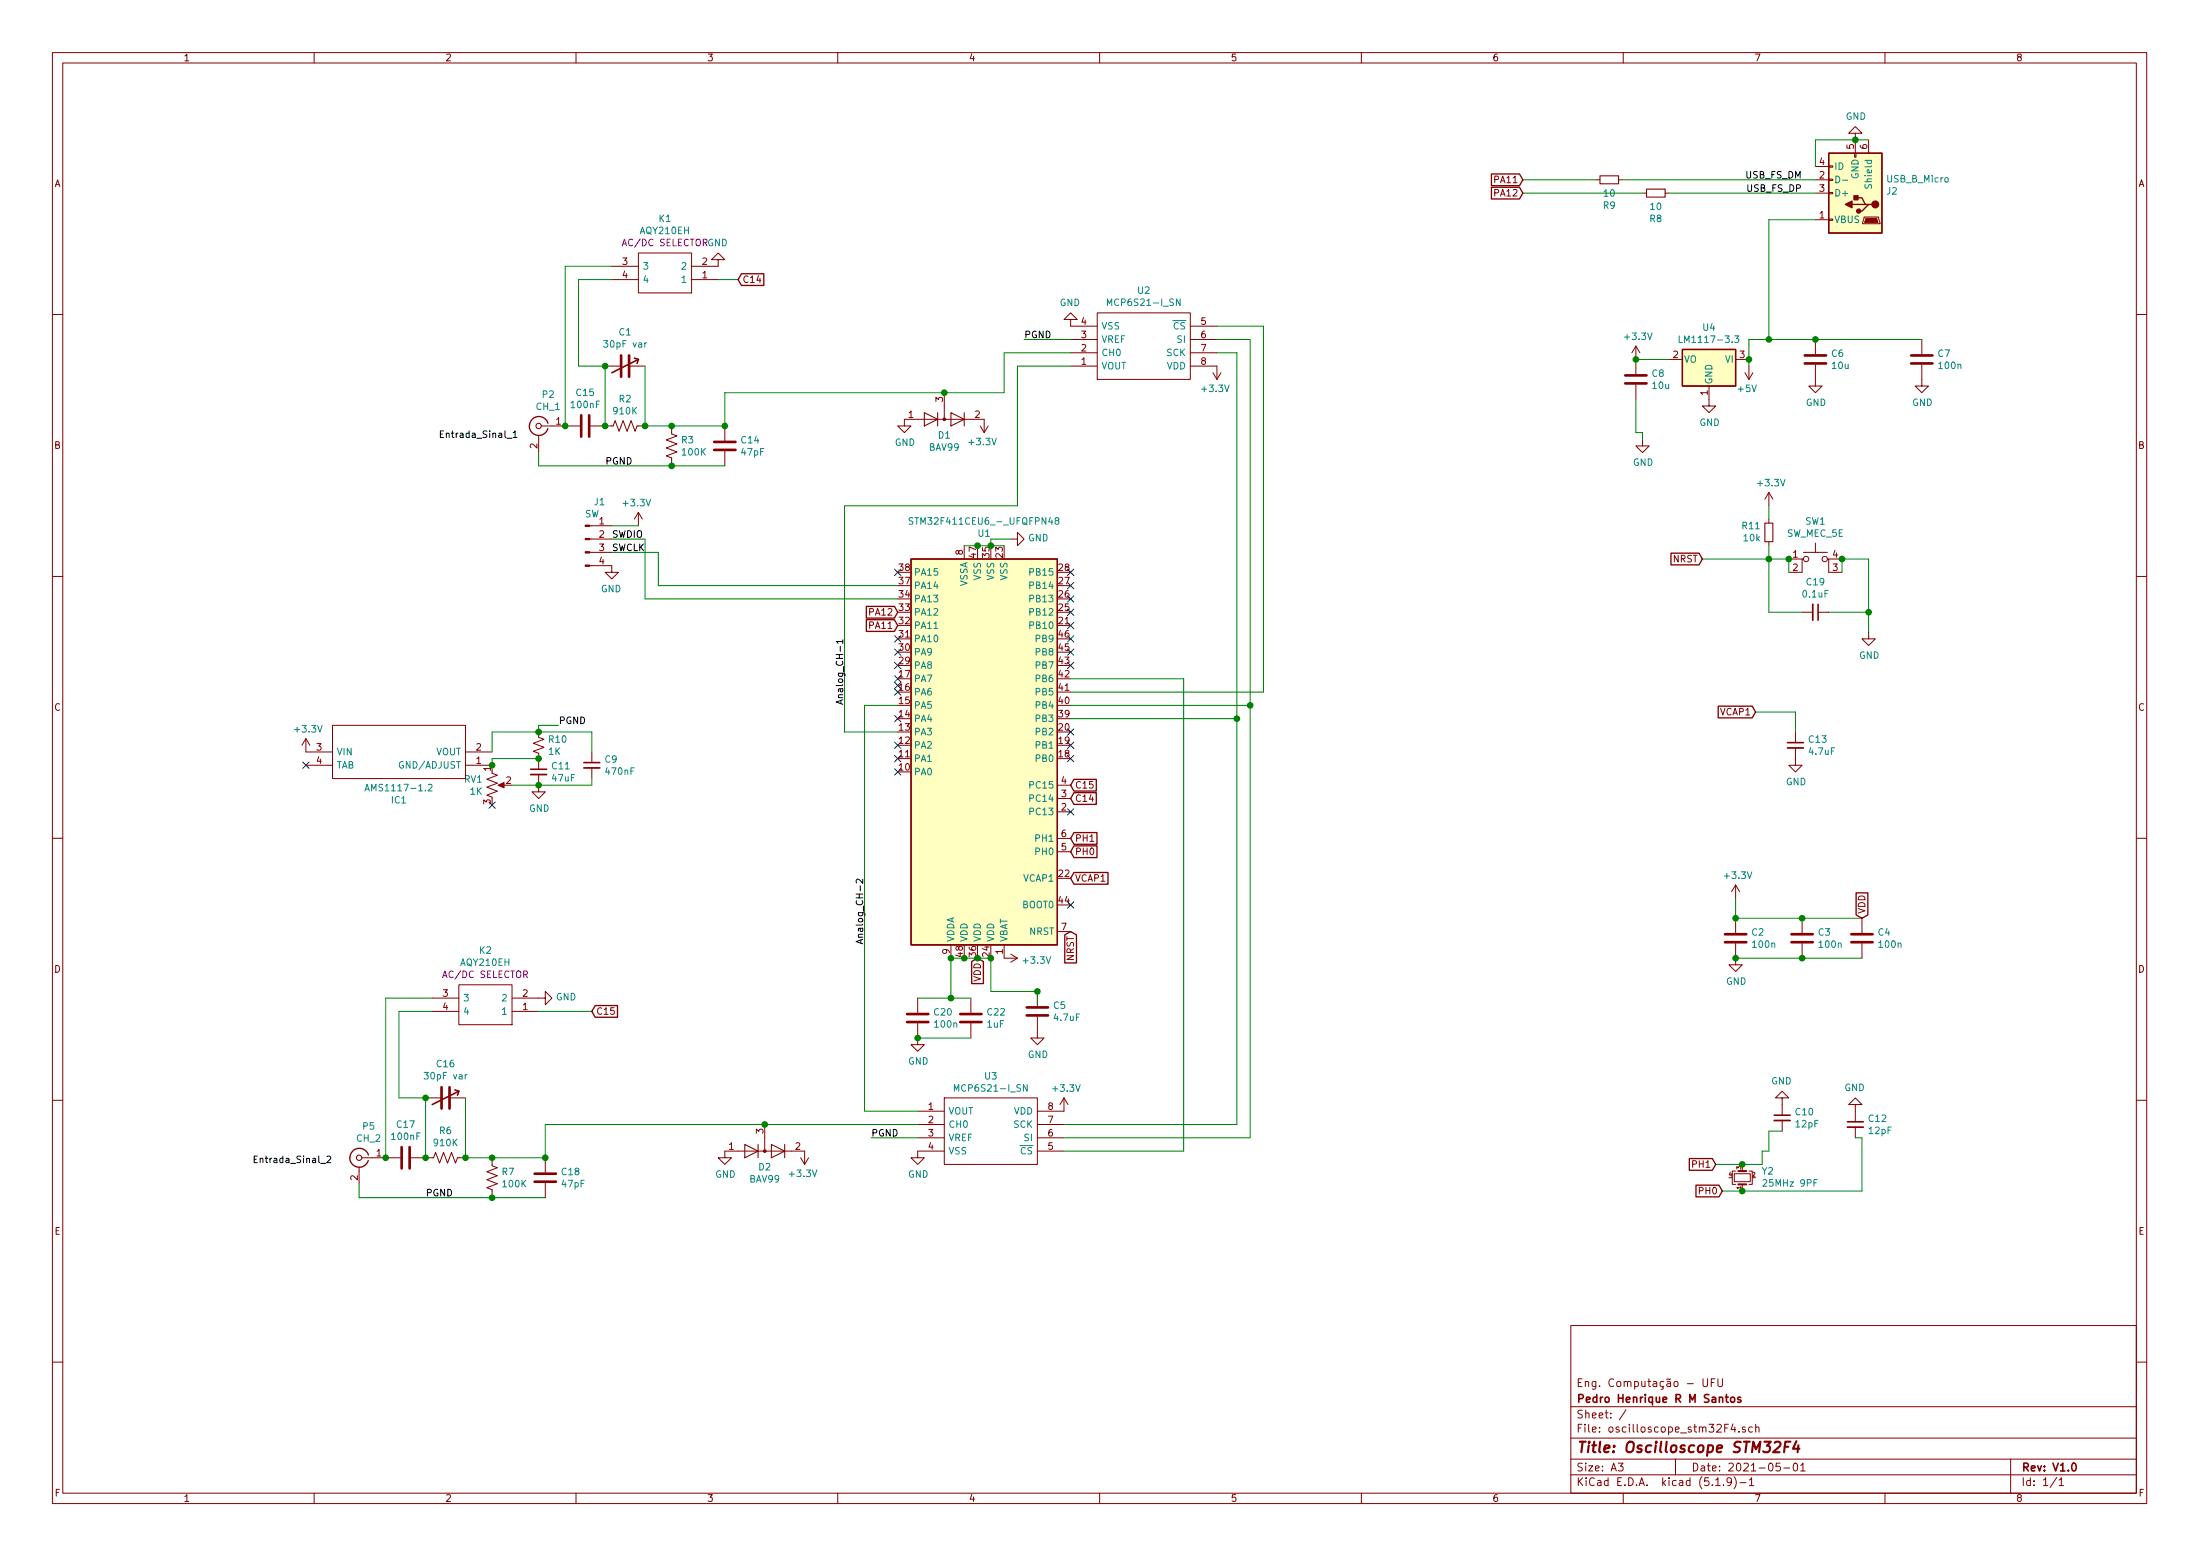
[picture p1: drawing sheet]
EESchema Schematic File Version 4
EELAYER 30 0
EELAYER END
$Descr A3 16535 11693
encoding utf-8
Sheet 1 1
Title "Oscilloscope STM32F4"
Date "2021-05-01"
Rev "V1.0"
Comp "Pedro Henrique R M Santos"
Comment1 "Eng. Computação - UFU"
Comment2 ""
Comment3 ""
Comment4 ""
$EndDescr
$Comp
L power:GND #PWR0101
U 1 1
P 8050 2450
F 0 "#PWR0101" H 8050 2200 50  0001 C CNN
F 1 "GND" H 8055 2277 50  0000 C CNN
F 2 "" H 8050 2450 50  0001 C CNN
F 3 "" H 8050 2450 50  0001 C CNN
	1    8050 2450
	-1   0    0    1   
$EndComp
$Comp
L power:+3.3V #PWR0102
U 1 1
P 9150 2750
F 0 "#PWR0102" H 9150 2600 50  0001 C CNN
F 1 "+3.3V" H 9165 2923 50  0000 C CNN
F 2 "" H 9150 2750 50  0001 C CNN
F 3 "" H 9150 2750 50  0001 C CNN
	1    9150 2750
	-1   0    0    1   
$EndComp
Wire Wire Line
	7650 3800 6350 3800
Wire Wire Line
	6350 3800 6350 5500
Wire Wire Line
	6350 5500 6750 5500
Wire Wire Line
	8050 2550 7700 2550
Text Label 7700 2550 0    50   ~ 0
PGND
Wire Wire Line
	7100 2950 7550 2950
$Comp
L power:+3.3V #PWR0103
U 1 1
P 7400 3150
F 0 "#PWR0103" H 7400 3000 50  0001 C CNN
F 1 "+3.3V" H 7415 3323 50  0000 C CNN
F 2 "" H 7400 3150 50  0001 C CNN
F 3 "" H 7400 3150 50  0001 C CNN
	1    7400 3150
	-1   0    0    1   
$EndComp
$Comp
L power:GND #PWR0104
U 1 1
P 6800 3150
F 0 "#PWR0104" H 6800 2900 50  0001 C CNN
F 1 "GND" H 6805 2977 50  0000 C CNN
F 2 "" H 6800 3150 50  0001 C CNN
F 3 "" H 6800 3150 50  0001 C CNN
	1    6800 3150
	1    0    0    -1  
$EndComp
Wire Wire Line
	4050 3500 5050 3500
Wire Wire Line
	4050 3400 4050 3500
Wire Wire Line
	5050 3500 5450 3500
Wire Wire Line
	4850 3200 5050 3200
Wire Wire Line
	5450 3200 5050 3200
Connection ~ 5050 3200
Wire Wire Line
	4550 3200 4550 2750
Connection ~ 4550 3200
Wire Wire Line
	4850 2750 4850 3200
Connection ~ 4850 3200
Wire Wire Line
	4550 2750 4350 2750
Wire Wire Line
	4350 2750 4350 2100
Wire Wire Line
	4350 2100 4600 2100
Connection ~ 4550 2750
Wire Wire Line
	4600 2000 4250 2000
Wire Wire Line
	4250 2000 4250 3200
Connection ~ 4250 3200
$Comp
L power:GND #PWR0105
U 1 1
P 5400 2000
F 0 "#PWR0105" H 5400 1750 50  0001 C CNN
F 1 "GND" H 5405 1827 50  0000 C CNN
F 2 "" H 5400 2000 50  0001 C CNN
F 3 "" H 5400 2000 50  0001 C CNN
	1    5400 2000
	-1   0    0    1   
$EndComp
Text Label 4550 3500 0    50   ~ 0
PGND
Connection ~ 5050 3500
Wire Wire Line
	5450 3200 5450 2950
Wire Wire Line
	5450 2950 7100 2950
Connection ~ 5450 3200
Connection ~ 7100 2950
Wire Wire Line
	5400 2100 5550 2100
Wire Wire Line
	7650 2750 8050 2750
Wire Wire Line
	7650 2750 7650 3800
Wire Wire Line
	9150 2450 9500 2450
Wire Wire Line
	9500 2450 9500 5200
Wire Wire Line
	9500 5200 8050 5200
Wire Wire Line
	9150 2550 9400 2550
Wire Wire Line
	9400 2550 9400 5300
Wire Wire Line
	9150 2650 9300 2650
$Comp
L power:GND #PWR0106
U 1 1
P 6900 8650
F 0 "#PWR0106" H 6900 8400 50  0001 C CNN
F 1 "GND" H 6905 8477 50  0000 C CNN
F 2 "" H 6900 8650 50  0001 C CNN
F 3 "" H 6900 8650 50  0001 C CNN
	1    6900 8650
	1    0    0    -1  
$EndComp
$Comp
L power:+3.3V #PWR0107
U 1 1
P 6050 8650
F 0 "#PWR0107" H 6050 8500 50  0001 C CNN
F 1 "+3.3V" H 6065 8823 50  0000 C CNN
F 2 "" H 6050 8650 50  0001 C CNN
F 3 "" H 6050 8650 50  0001 C CNN
	1    6050 8650
	-1   0    0    1   
$EndComp
$Comp
L power:GND #PWR0108
U 1 1
P 5450 8650
F 0 "#PWR0108" H 5450 8400 50  0001 C CNN
F 1 "GND" H 5455 8477 50  0000 C CNN
F 2 "" H 5450 8650 50  0001 C CNN
F 3 "" H 5450 8650 50  0001 C CNN
	1    5450 8650
	1    0    0    -1  
$EndComp
Wire Wire Line
	2700 9000 3700 9000
Wire Wire Line
	2700 8900 2700 9000
Wire Wire Line
	3700 9000 4100 9000
Wire Wire Line
	3500 8700 3700 8700
Wire Wire Line
	4100 8700 3700 8700
Connection ~ 3700 8700
Wire Wire Line
	3200 8700 3200 8250
Connection ~ 3200 8700
Wire Wire Line
	3500 8250 3500 8700
Connection ~ 3500 8700
Wire Wire Line
	3200 8250 3000 8250
Wire Wire Line
	3000 8250 3000 7600
Wire Wire Line
	3000 7600 3250 7600
Connection ~ 3200 8250
Wire Wire Line
	3250 7500 2900 7500
Wire Wire Line
	2900 7500 2900 8700
Connection ~ 2900 8700
$Comp
L power:GND #PWR0109
U 1 1
P 4050 7500
F 0 "#PWR0109" H 4050 7250 50  0001 C CNN
F 1 "GND" V 4055 7372 50  0000 R CNN
F 2 "" H 4050 7500 50  0001 C CNN
F 3 "" H 4050 7500 50  0001 C CNN
	1    4050 7500
	0    -1   -1   0   
$EndComp
Text Label 3200 9000 0    50   ~ 0
PGND
Connection ~ 3700 9000
Wire Wire Line
	4100 8700 4100 8450
Wire Wire Line
	4100 8450 5750 8450
Connection ~ 4100 8700
Connection ~ 5750 8450
Text Label 6550 8550 0    50   ~ 0
PGND
Wire Wire Line
	6900 8550 6550 8550
Wire Wire Line
	6750 5300 6500 5300
Wire Wire Line
	6500 8350 6900 8350
$Comp
L power:+3.3V #PWR0110
U 1 1
P 8000 8350
F 0 "#PWR0110" H 8000 8200 50  0001 C CNN
F 1 "+3.3V" H 8015 8523 50  0000 C CNN
F 2 "" H 8000 8350 50  0001 C CNN
F 3 "" H 8000 8350 50  0001 C CNN
	1    8000 8350
	1    0    0    -1  
$EndComp
Wire Wire Line
	8050 5100 8900 5100
Wire Wire Line
	8900 8650 8000 8650
$Comp
L power:+3.3V #PWR07
U 1 1
P 13050 6750
F 0 "#PWR07" H 13050 6600 50  0001 C CNN
F 1 "+3.3V" H 13065 6923 50  0000 C CNN
F 2 "" H 13050 6750 50  0001 C CNN
F 3 "" H 13050 6750 50  0001 C CNN
	1    13050 6750
	1    0    0    -1  
$EndComp
$Comp
L power:GND #PWR08
U 1 1
P 13050 7200
F 0 "#PWR08" H 13050 6950 50  0001 C CNN
F 1 "GND" H 13055 7027 50  0000 C CNN
F 2 "" H 13050 7200 50  0001 C CNN
F 3 "" H 13050 7200 50  0001 C CNN
	1    13050 7200
	1    0    0    -1  
$EndComp
Wire Wire Line
	13300 1650 13650 1650
$Comp
L power:GND #PWR0113
U 1 1
P 13950 1050
F 0 "#PWR0113" H 13950 800 50  0001 C CNN
F 1 "GND" H 13955 877 50  0000 C CNN
F 2 "" H 13950 1050 50  0001 C CNN
F 3 "" H 13950 1050 50  0001 C CNN
	1    13950 1050
	1    0    0    1   
$EndComp
Wire Wire Line
	13950 1050 14050 1050
Connection ~ 13950 1050
Wire Wire Line
	13650 1250 13650 1050
Wire Wire Line
	13650 1050 13950 1050
Wire Wire Line
	12550 1450 13650 1450
$Comp
L power:GND #PWR0114
U 1 1
P 12350 3300
F 0 "#PWR0114" H 12350 3050 50  0001 C CNN
F 1 "GND" H 12355 3127 50  0000 C CNN
F 2 "" H 12350 3300 50  0001 C CNN
F 3 "" H 12350 3300 50  0001 C CNN
	1    12350 3300
	1    0    0    -1  
$EndComp
Wire Wire Line
	12350 3250 12350 3300
Wire Wire Line
	12300 2700 12550 2700
Wire Wire Line
	12300 3000 12300 3250
Wire Wire Line
	12300 3250 12350 3250
$Comp
L power:GND #PWR0116
U 1 1
P 12850 3000
F 0 "#PWR0116" H 12850 2750 50  0001 C CNN
F 1 "GND" H 12855 2827 50  0000 C CNN
F 2 "" H 12850 3000 50  0001 C CNN
F 3 "" H 12850 3000 50  0001 C CNN
	1    12850 3000
	1    0    0    -1  
$EndComp
$Comp
L power:GND #PWR0117
U 1 1
P 13650 2850
F 0 "#PWR0117" H 13650 2600 50  0001 C CNN
F 1 "GND" H 13655 2677 50  0000 C CNN
F 2 "" H 13650 2850 50  0001 C CNN
F 3 "" H 13650 2850 50  0001 C CNN
	1    13650 2850
	1    0    0    -1  
$EndComp
$Comp
L power:GND #PWR0118
U 1 1
P 14450 2850
F 0 "#PWR0118" H 14450 2600 50  0001 C CNN
F 1 "GND" H 14455 2677 50  0000 C CNN
F 2 "" H 14450 2850 50  0001 C CNN
F 3 "" H 14450 2850 50  0001 C CNN
	1    14450 2850
	1    0    0    -1  
$EndComp
Wire Wire Line
	13150 2550 13300 2550
Wire Wire Line
	13150 2550 13150 2700
Wire Wire Line
	13650 2550 14450 2550
Connection ~ 13650 2550
$Comp
L power:+3.3V #PWR0119
U 1 1
P 12300 2700
F 0 "#PWR0119" H 12300 2550 50  0001 C CNN
F 1 "+3.3V" H 12315 2873 50  0000 C CNN
F 2 "" H 12300 2700 50  0001 C CNN
F 3 "" H 12300 2700 50  0001 C CNN
	1    12300 2700
	1    0    0    -1  
$EndComp
Connection ~ 12300 2700
$Comp
L power:+5V #PWR0112
U 1 1
P 13150 2750
F 0 "#PWR0112" H 13150 2600 50  0001 C CNN
F 1 "+5V" H 13165 2923 50  0000 C CNN
F 2 "" H 13150 2750 50  0001 C CNN
F 3 "" H 13150 2750 50  0001 C CNN
	1    13150 2750
	-1   0    0    1   
$EndComp
Wire Wire Line
	13150 2750 13150 2700
Connection ~ 13150 2700
Wire Wire Line
	7550 2650 7550 2950
Wire Wire Line
	8050 2650 7550 2650
Wire Wire Line
	9300 2650 9300 5400
NoConn ~ 2300 5750
$Comp
L power:+3.3V #PWR0120
U 1 1
P 2300 5650
F 0 "#PWR0120" H 2300 5500 50  0001 C CNN
F 1 "+3.3V" H 2315 5823 50  0000 C CNN
F 2 "" H 2300 5650 50  0001 C CNN
F 3 "" H 2300 5650 50  0001 C CNN
	1    2300 5650
	1    0    0    -1  
$EndComp
$Comp
L power:GND #PWR0121
U 1 1
P 4050 5900
F 0 "#PWR0121" H 4050 5650 50  0001 C CNN
F 1 "GND" H 4055 5727 50  0000 C CNN
F 2 "" H 4050 5900 50  0001 C CNN
F 3 "" H 4050 5900 50  0001 C CNN
	1    4050 5900
	1    0    0    -1  
$EndComp
Wire Wire Line
	3700 5650 3700 5500
Wire Wire Line
	3700 5500 4050 5500
Wire Wire Line
	4050 5500 4050 5450
Wire Wire Line
	4050 5450 4200 5450
Connection ~ 4050 5500
Text Label 4200 5450 0    50   ~ 0
PGND
Wire Wire Line
	4050 5700 3700 5700
Wire Wire Line
	3700 5700 3700 5750
Connection ~ 3700 5750
Wire Wire Line
	3850 5900 4050 5900
Connection ~ 4050 5900
Wire Wire Line
	7350 4100 7450 4100
Wire Wire Line
	7450 4100 7550 4100
Connection ~ 7450 4100
$Comp
L power:GND #PWR0122
U 1 1
P 7600 4050
F 0 "#PWR0122" H 7600 3800 50  0001 C CNN
F 1 "GND" V 7605 3922 50  0000 R CNN
F 2 "" H 7600 4050 50  0001 C CNN
F 3 "" H 7600 4050 50  0001 C CNN
	1    7600 4050
	0    -1   -1   0   
$EndComp
Wire Wire Line
	7450 4100 7450 4050
Wire Wire Line
	7450 4050 7600 4050
Wire Wire Line
	7250 4100 7350 4100
Connection ~ 7350 4100
Wire Wire Line
	7250 7200 7350 7200
Wire Wire Line
	7350 7200 7450 7200
Connection ~ 7350 7200
NoConn ~ 3700 6050
Wire Wire Line
	4450 5500 4450 5650
Wire Wire Line
	4050 5500 4450 5500
Wire Wire Line
	4050 5900 4450 5900
Wire Wire Line
	4450 5900 4450 5850
Wire Wire Line
	12200 1350 13650 1350
Wire Wire Line
	12350 1450 11450 1450
Wire Wire Line
	12000 1350 11450 1350
$Comp
L power:+3.3V #PWR0115
U 1 1
P 4800 3950
F 0 "#PWR0115" H 4800 3800 50  0001 C CNN
F 1 "+3.3V" H 4815 4123 50  0000 C CNN
F 2 "" H 4800 3950 50  0001 C CNN
F 3 "" H 4800 3950 50  0001 C CNN
	1    4800 3950
	-1   0    0    -1  
$EndComp
$Comp
L power:GND #PWR0124
U 1 1
P 4600 4250
F 0 "#PWR0124" H 4600 4000 50  0001 C CNN
F 1 "GND" H 4605 4077 50  0000 C CNN
F 2 "" H 4600 4250 50  0001 C CNN
F 3 "" H 4600 4250 50  0001 C CNN
	1    4600 4250
	-1   0    0    -1  
$EndComp
Wire Wire Line
	4600 4050 4850 4050
Wire Wire Line
	13300 8650 13250 8650
Wire Wire Line
	13250 8650 13250 8750
Wire Wire Line
	13300 8650 13300 8500
Wire Wire Line
	13300 8500 13400 8500
Wire Wire Line
	14000 8950 14000 8550
Wire Wire Line
	14000 8550 13950 8550
$Comp
L power:GND #PWR0125
U 1 1
P 13950 8350
F 0 "#PWR0125" H 13950 8100 50  0001 C CNN
F 1 "GND" H 13955 8177 50  0000 C CNN
F 2 "" H 13950 8350 50  0001 C CNN
F 3 "" H 13950 8350 50  0001 C CNN
	1    13950 8350
	-1   0    0    1   
$EndComp
$Comp
L power:GND #PWR0126
U 1 1
P 13400 8300
F 0 "#PWR0126" H 13400 8050 50  0001 C CNN
F 1 "GND" H 13405 8127 50  0000 C CNN
F 2 "" H 13400 8300 50  0001 C CNN
F 3 "" H 13400 8300 50  0001 C CNN
	1    13400 8300
	-1   0    0    1   
$EndComp
$Comp
L Device:C_Small C12
U 1 1
P 13950 8450
F 0 "C12" H 14042 8496 50  0000 L CNN
F 1 "12pF" H 14042 8405 50  0000 L CNN
F 2 "Capacitor_SMD:C_0603_1608Metric_Pad1.08x0.95mm_HandSolder" H 13950 8450 50  0001 C CNN
F 3 "~" H 13950 8450 50  0001 C CNN
	1    13950 8450
	1    0    0    -1  
$EndComp
$Comp
L Device:C_Small C10
U 1 1
P 13400 8400
F 0 "C10" H 13492 8446 50  0000 L CNN
F 1 "12pF" H 13492 8355 50  0000 L CNN
F 2 "Capacitor_SMD:C_0603_1608Metric_Pad1.08x0.95mm_HandSolder" H 13400 8400 50  0001 C CNN
F 3 "~" H 13400 8400 50  0001 C CNN
	1    13400 8400
	1    0    0    -1  
$EndComp
$Comp
L Device:R_Small R9
U 1 1
P 12100 1350
F 0 "R9" V 11904 1350 50  0000 C CNN
F 1 "10" V 11995 1350 50  0000 C CNN
F 2 "Resistor_THT:R_Axial_DIN0204_L3.6mm_D1.6mm_P5.08mm_Horizontal" H 12100 1350 50  0001 C CNN
F 3 "~" H 12100 1350 50  0001 C CNN
	1    12100 1350
	0    1    -1   0   
$EndComp
$Comp
L Device:R_Small R8
U 1 1
P 12450 1450
F 0 "R8" V 12254 1450 50  0000 C CNN
F 1 "10" V 12345 1450 50  0000 C CNN
F 2 "Resistor_THT:R_Axial_DIN0204_L3.6mm_D1.6mm_P5.08mm_Horizontal" H 12450 1450 50  0001 C CNN
F 3 "~" H 12450 1450 50  0001 C CNN
	1    12450 1450
	0    1    -1   0   
$EndComp
$Comp
L Device:C_Small C9
U 1 1
P 4450 5750
F 0 "C9" H 4542 5796 50  0000 L CNN
F 1 "470nF" H 4542 5705 50  0000 L CNN
F 2 "footprints:CAPC1005X55N" H 4450 5750 50  0001 C CNN
F 3 "~" H 4450 5750 50  0001 C CNN
	1    4450 5750
	1    0    0    -1  
$EndComp
$Comp
L Device:R_POT_US RV1
U 1 1
P 3700 5900
F 0 "RV1" H 3632 5946 50  0000 R CNN
F 1 "1K" H 3632 5855 50  0000 R CNN
F 2 "Potentiometer_THT:Potentiometer_Bourns_3266Y_Vertical" H 3700 5900 50  0001 C CNN
F 3 "~" H 3700 5900 50  0001 C CNN
	1    3700 5900
	1    0    0    -1  
$EndComp
$Comp
L Device:R_Small_US R10
U 1 1
P 4050 5600
F 0 "R10" H 4118 5646 50  0000 L CNN
F 1 "1K" H 4118 5555 50  0000 L CNN
F 2 "Resistor_THT:R_Axial_DIN0204_L3.6mm_D1.6mm_P5.08mm_Horizontal" H 4050 5600 50  0001 C CNN
F 3 "~" H 4050 5600 50  0001 C CNN
	1    4050 5600
	1    0    0    -1  
$EndComp
$Comp
L ocilloscope_lib:AMS1117-1.2 IC1
U 1 1
P 3700 5750
F 0 "IC1" H 4400 6015 50  0000 C CNN
F 1 "AMS1117-1.2" H 4400 5924 50  0000 C CNN
F 2 "footprints:SOT229P700X180-4N" H 4950 5850 50  0001 L CNN
F 3 "http://www.advanced-monolithic.com/pdf/ds1117.pdf" H 4950 5750 50  0001 L CNN
F 4 "1A LOW DROPOUT VOLTAGE REGULATOR" H 4950 5650 50  0001 L CNN "Description"
F 5 "1.8" H 4950 5550 50  0001 L CNN "Height"
F 6 "ams" H 4950 5250 50  0001 L CNN "Manufacturer_Name"
F 7 "AMS1117-1.2" H 4950 5150 50  0001 L CNN "Manufacturer_Part_Number"
	1    3700 5750
	-1   0    0    1   
$EndComp
$Comp
L Device:C C6
U 1 1
P 13650 2700
F 0 "C6" H 13765 2746 50  0000 L CNN
F 1 "10u" H 13765 2655 50  0000 L CNN
F 2 "Capacitor_SMD:C_1210_3225Metric_Pad1.33x2.70mm_HandSolder" H 13688 2550 50  0001 C CNN
F 3 "~" H 13650 2700 50  0001 C CNN
	1    13650 2700
	1    0    0    -1  
$EndComp
$Comp
L Device:C C7
U 1 1
P 14450 2700
F 0 "C7" H 14565 2746 50  0000 L CNN
F 1 "100n" H 14565 2655 50  0000 L CNN
F 2 "Capacitor_SMD:C_0805_2012Metric_Pad1.18x1.45mm_HandSolder" H 14488 2550 50  0001 C CNN
F 3 "~" H 14450 2700 50  0001 C CNN
	1    14450 2700
	1    0    0    -1  
$EndComp
$Comp
L Device:C C8
U 1 1
P 12300 2850
F 0 "C8" H 12415 2896 50  0000 L CNN
F 1 "10u" H 12415 2805 50  0000 L CNN
F 2 "Capacitor_SMD:C_1210_3225Metric_Pad1.33x2.70mm_HandSolder" H 12338 2700 50  0001 C CNN
F 3 "~" H 12300 2850 50  0001 C CNN
	1    12300 2850
	1    0    0    -1  
$EndComp
$Comp
L Regulator_Linear:LM1117-3.3 U4
U 1 1
P 12850 2700
F 0 "U4" H 12850 2942 50  0000 C CNN
F 1 "LM1117-3.3" H 12850 2851 50  0000 C CNN
F 2 "Package_TO_SOT_SMD:SOT-223-3_TabPin2" H 12850 2700 50  0001 C CNN
F 3 "http://www.ti.com/lit/ds/symlink/lm1117.pdf" H 12850 2700 50  0001 C CNN
	1    12850 2700
	-1   0    0    -1  
$EndComp
$Comp
L Connector:USB_B_Micro J2
U 1 1
P 13950 1450
F 0 "J2" H 13720 1439 50  0000 R CNN
F 1 "USB_B_Micro" H 13720 1348 50  0000 R CNN
F 2 "Connector_USB:USB_Micro-B_Amphenol_10103594-0001LF_Horizontal" H 14100 1400 50  0001 C CNN
F 3 "~" H 14100 1400 50  0001 C CNN
	1    13950 1450
	-1   0    0    1   
$EndComp
$Comp
L Device:C C5
U 1 1
P 7800 7600
F 0 "C5" H 7915 7646 50  0000 L CNN
F 1 "4.7uF" H 7915 7555 50  0000 L CNN
F 2 "Capacitor_SMD:C_0805_2012Metric_Pad1.18x1.45mm_HandSolder" H 7838 7450 50  0001 C CNN
F 3 "~" H 7800 7600 50  0001 C CNN
	1    7800 7600
	1    0    0    -1  
$EndComp
$Comp
L Device:C C4
U 1 1
P 14000 7050
F 0 "C4" H 14115 7096 50  0000 L CNN
F 1 "100n" H 14115 7005 50  0000 L CNN
F 2 "Capacitor_SMD:C_0805_2012Metric_Pad1.18x1.45mm_HandSolder" H 14038 6900 50  0001 C CNN
F 3 "~" H 14000 7050 50  0001 C CNN
	1    14000 7050
	1    0    0    -1  
$EndComp
$Comp
L Device:C C3
U 1 1
P 13550 7050
F 0 "C3" H 13665 7096 50  0000 L CNN
F 1 "100n" H 13665 7005 50  0000 L CNN
F 2 "Capacitor_SMD:C_0805_2012Metric_Pad1.18x1.45mm_HandSolder" H 13588 6900 50  0001 C CNN
F 3 "~" H 13550 7050 50  0001 C CNN
	1    13550 7050
	1    0    0    -1  
$EndComp
$Comp
L Device:C C2
U 1 1
P 13050 7050
F 0 "C2" H 13165 7096 50  0000 L CNN
F 1 "100n" H 13165 7005 50  0000 L CNN
F 2 "Capacitor_SMD:C_0805_2012Metric_Pad1.18x1.45mm_HandSolder" H 13088 6900 50  0001 C CNN
F 3 "~" H 13050 7050 50  0001 C CNN
	1    13050 7050
	1    0    0    -1  
$EndComp
$Comp
L Connector:Conn_01x04_Male J1
U 1 1
P 4400 4050
F 0 "J1" H 4508 4331 50  0000 C CNN
F 1 "SW" H 4508 4240 50  0000 R CNN
F 2 "Connector_PinSocket_2.54mm:PinSocket_1x04_P2.54mm_Vertical" H 4400 4050 50  0001 C CNN
F 3 "~" H 4400 4050 50  0001 C CNN
	1    4400 4050
	1    0    0    -1  
$EndComp
$Comp
L Device:C_Variable C16
U 1 1
P 3350 8250
F 0 "C16" V 3602 8250 50  0000 C CNN
F 1 "30pF var" V 3511 8250 50  0000 C CNN
F 2 "footprints:JZ300" H 3350 8250 50  0001 C CNN
F 3 "~" H 3350 8250 50  0001 C CNN
	1    3350 8250
	0    1    -1   0   
$EndComp
$Comp
L Device:R_US R6
U 1 1
P 3350 8700
F 0 "R6" V 3145 8700 50  0000 C CNN
F 1 "910K" V 3236 8700 50  0000 C CNN
F 2 "Resistor_SMD:R_1210_3225Metric_Pad1.30x2.65mm_HandSolder" V 3390 8690 50  0001 C CNN
F 3 "~" H 3350 8700 50  0001 C CNN
	1    3350 8700
	0    1    1    0   
$EndComp
$Comp
L Device:R_US R7
U 1 1
P 3700 8850
F 0 "R7" H 3768 8896 50  0000 L CNN
F 1 "100K" H 3768 8805 50  0000 L CNN
F 2 "Resistor_SMD:R_2512_6332Metric_Pad1.40x3.35mm_HandSolder" V 3740 8840 50  0001 C CNN
F 3 "~" H 3700 8850 50  0001 C CNN
	1    3700 8850
	1    0    0    -1  
$EndComp
$Comp
L Device:C C17
U 1 1
P 3050 8700
F 0 "C17" V 2798 8700 50  0000 C CNN
F 1 "100nF" V 2889 8700 50  0000 C CNN
F 2 "Capacitor_SMD:C_0805_2012Metric_Pad1.18x1.45mm_HandSolder" H 3088 8550 50  0001 C CNN
F 3 "~" H 3050 8700 50  0001 C CNN
	1    3050 8700
	0    1    1    0   
$EndComp
$Comp
L Device:C C18
U 1 1
P 4100 8850
F 0 "C18" H 4215 8896 50  0000 L CNN
F 1 "47pF" H 4215 8805 50  0000 L CNN
F 2 "Capacitor_SMD:C_0603_1608Metric_Pad1.08x0.95mm_HandSolder" H 4138 8700 50  0001 C CNN
F 3 "~" H 4100 8850 50  0001 C CNN
	1    4100 8850
	1    0    0    -1  
$EndComp
$Comp
L Diode:BAV99 D2
U 1 1
P 5750 8650
F 0 "D2" H 5750 8773 50  0000 C CNN
F 1 "BAV99" H 5750 8864 50  0000 C CNN
F 2 "Package_TO_SOT_SMD:SOT-23" H 5750 8150 50  0001 C CNN
F 3 "https://assets.nexperia.com/documents/data-sheet/BAV99_SER.pdf" H 5750 8650 50  0001 C CNN
	1    5750 8650
	1    0    0    1   
$EndComp
$Comp
L Connector:Conn_Coaxial P5
U 1 1
P 2700 8700
F 0 "P5" H 2628 8938 50  0000 C CNN
F 1 "CH_2" H 2628 8847 50  0000 C CNN
F 2 "Connector_Coaxial:BNC_Amphenol_B6252HB-NPP3G-50_Horizontal" H 2700 8700 50  0001 C CNN
F 3 " ~" H 2700 8700 50  0001 C CNN
	1    2700 8700
	-1   0    0    -1  
$EndComp
$Comp
L ocilloscope_lib:AQY210EH K2
U 1 1
P 4050 7600
F 0 "K2" H 4450 7145 50  0000 C CNN
F 1 "AQY210EH" H 4450 7236 50  0000 C CNN
F 2 "footprints:DIP762W47P254L478H340Q4N" H 4700 7700 50  0001 L CNN
F 3 "https://na.industrial.panasonic.com/products/relays/semiconductor-relays/photomos-relays/series/photomos-ge-1-form-dip4-pin-type/1902/model/AQY210EH" H 4700 7600 50  0001 L CNN
F 4 "AC/DC SELECTOR" H 4450 7327 50  0000 C CNN "Description"
F 5 "3.4" H 4700 7400 50  0001 L CNN "Height"
F 6 "769-AQY210EH" H 4700 7300 50  0001 L CNN "Mouser Part Number"
F 7 "https://www.mouser.co.uk/ProductDetail/Panasonic-Industrial-Devices/AQY210EH?qs=mTeSeKeuVA5j1EBp6Jh75A%3D%3D" H 4700 7200 50  0001 L CNN "Mouser Price/Stock"
F 8 "Panasonic" H 4700 7100 50  0001 L CNN "Manufacturer_Name"
F 9 "AQY210EH" H 4700 7000 50  0001 L CNN "Manufacturer_Part_Number"
	1    4050 7600
	-1   0    0    1   
$EndComp
$Comp
L ocilloscope_lib:MCP6S21-I_SN U3
U 1 1
P 6900 8350
F 0 "U3" H 7450 8615 50  0000 C CNN
F 1 "MCP6S21-I_SN" H 7450 8524 50  0000 C CNN
F 2 "footprints:SOIC127P600X175-8N" H 7850 8450 50  0001 L CNN
F 3 "http://ww1.microchip.com/downloads/en/DeviceDoc/21117B.pdf" H 7850 8350 50  0001 L CNN
F 4 "1-Chan 12MHz SPI PGA,MCP6S21-I/SN" H 7850 8250 50  0001 L CNN "Description"
F 5 "1.75" H 7850 8150 50  0001 L CNN "Height"
F 6 "Microchip" H 7850 8050 50  0001 L CNN "Manufacturer_Name"
F 7 "MCP6S21-I/SN" H 7850 7950 50  0001 L CNN "Manufacturer_Part_Number"
F 8 "579-MCP6S21-I/SN" H 7850 7850 50  0001 L CNN "Mouser Part Number"
F 9 "https://www.mouser.co.uk/ProductDetail/Microchip-Technology/MCP6S21-I-SN?qs=Q%2Fw7XRh99ilVcP3da4pafA%3D%3D" H 7850 7750 50  0001 L CNN "Mouser Price/Stock"
F 10 "MCP6S21-I/SN" H 7850 7650 50  0001 L CNN "Arrow Part Number"
F 11 "https://www.arrow.com/en/products/mcp6s21-isn/microchip-technology" H 7850 7550 50  0001 L CNN "Arrow Price/Stock"
	1    6900 8350
	1    0    0    -1  
$EndComp
$Comp
L Device:C_Variable C1
U 1 1
P 4700 2750
F 0 "C1" V 4952 2750 50  0000 C CNN
F 1 "30pF var" V 4861 2750 50  0000 C CNN
F 2 "footprints:JZ300" H 4700 2750 50  0001 C CNN
F 3 "~" H 4700 2750 50  0001 C CNN
	1    4700 2750
	0    1    -1   0   
$EndComp
$Comp
L Device:R_US R2
U 1 1
P 4700 3200
F 0 "R2" V 4495 3200 50  0000 C CNN
F 1 "910K" V 4586 3200 50  0000 C CNN
F 2 "Resistor_SMD:R_1210_3225Metric_Pad1.30x2.65mm_HandSolder" V 4740 3190 50  0001 C CNN
F 3 "~" H 4700 3200 50  0001 C CNN
	1    4700 3200
	0    1    1    0   
$EndComp
$Comp
L Device:R_US R3
U 1 1
P 5050 3350
F 0 "R3" H 5118 3396 50  0000 L CNN
F 1 "100K" H 5118 3305 50  0000 L CNN
F 2 "Resistor_SMD:R_2512_6332Metric_Pad1.40x3.35mm_HandSolder" V 5090 3340 50  0001 C CNN
F 3 "~" H 5050 3350 50  0001 C CNN
	1    5050 3350
	1    0    0    -1  
$EndComp
$Comp
L Device:C C15
U 1 1
P 4400 3200
F 0 "C15" V 4148 3200 50  0000 C CNN
F 1 "100nF" V 4239 3200 50  0000 C CNN
F 2 "Capacitor_SMD:C_0805_2012Metric_Pad1.18x1.45mm_HandSolder" H 4438 3050 50  0001 C CNN
F 3 "~" H 4400 3200 50  0001 C CNN
	1    4400 3200
	0    1    1    0   
$EndComp
$Comp
L Device:C C14
U 1 1
P 5450 3350
F 0 "C14" H 5565 3396 50  0000 L CNN
F 1 "47pF" H 5565 3305 50  0000 L CNN
F 2 "Capacitor_SMD:C_0603_1608Metric_Pad1.08x0.95mm_HandSolder" H 5488 3200 50  0001 C CNN
F 3 "~" H 5450 3350 50  0001 C CNN
	1    5450 3350
	1    0    0    -1  
$EndComp
$Comp
L Diode:BAV99 D1
U 1 1
P 7100 3150
F 0 "D1" H 7100 3273 50  0000 C CNN
F 1 "BAV99" H 7100 3364 50  0000 C CNN
F 2 "Package_TO_SOT_SMD:SOT-23" H 7100 2650 50  0001 C CNN
F 3 "https://assets.nexperia.com/documents/data-sheet/BAV99_SER.pdf" H 7100 3150 50  0001 C CNN
	1    7100 3150
	1    0    0    1   
$EndComp
$Comp
L Connector:Conn_Coaxial P2
U 1 1
P 4050 3200
F 0 "P2" H 3978 3438 50  0000 C CNN
F 1 "CH_1" H 3978 3347 50  0000 C CNN
F 2 "Connector_Coaxial:BNC_Amphenol_B6252HB-NPP3G-50_Horizontal" H 4050 3200 50  0001 C CNN
F 3 " ~" H 4050 3200 50  0001 C CNN
	1    4050 3200
	-1   0    0    -1  
$EndComp
$Comp
L ocilloscope_lib:AQY210EH K1
U 1 1
P 5400 2100
F 0 "K1" H 5800 1645 50  0000 C CNN
F 1 "AQY210EH" H 5800 1736 50  0000 C CNN
F 2 "footprints:DIP762W47P254L478H340Q4N" H 6050 2200 50  0001 L CNN
F 3 "https://na.industrial.panasonic.com/products/relays/semiconductor-relays/photomos-relays/series/photomos-ge-1-form-dip4-pin-type/1902/model/AQY210EH" H 6050 2100 50  0001 L CNN
F 4 "AC/DC SELECTOR" H 5800 1827 50  0000 C CNN "Description"
F 5 "3.4" H 6050 1900 50  0001 L CNN "Height"
F 6 "769-AQY210EH" H 6050 1800 50  0001 L CNN "Mouser Part Number"
F 7 "https://www.mouser.co.uk/ProductDetail/Panasonic-Industrial-Devices/AQY210EH?qs=mTeSeKeuVA5j1EBp6Jh75A%3D%3D" H 6050 1700 50  0001 L CNN "Mouser Price/Stock"
F 8 "Panasonic" H 6050 1600 50  0001 L CNN "Manufacturer_Name"
F 9 "AQY210EH" H 6050 1500 50  0001 L CNN "Manufacturer_Part_Number"
	1    5400 2100
	-1   0    0    1   
$EndComp
$Comp
L ocilloscope_lib:MCP6S21-I_SN U2
U 1 1
P 8050 2750
F 0 "U2" H 8600 2185 50  0000 C CNN
F 1 "MCP6S21-I_SN" H 8600 2276 50  0000 C CNN
F 2 "footprints:SOIC127P600X175-8N" H 9000 2850 50  0001 L CNN
F 3 "http://ww1.microchip.com/downloads/en/DeviceDoc/21117B.pdf" H 9000 2750 50  0001 L CNN
F 4 "1-Chan 12MHz SPI PGA,MCP6S21-I/SN" H 9000 2650 50  0001 L CNN "Description"
F 5 "1.75" H 9000 2550 50  0001 L CNN "Height"
F 6 "Microchip" H 9000 2450 50  0001 L CNN "Manufacturer_Name"
F 7 "MCP6S21-I/SN" H 9000 2350 50  0001 L CNN "Manufacturer_Part_Number"
F 8 "579-MCP6S21-I/SN" H 9000 2250 50  0001 L CNN "Mouser Part Number"
F 9 "https://www.mouser.co.uk/ProductDetail/Microchip-Technology/MCP6S21-I-SN?qs=Q%2Fw7XRh99ilVcP3da4pafA%3D%3D" H 9000 2150 50  0001 L CNN "Mouser Price/Stock"
F 10 "MCP6S21-I/SN" H 9000 2050 50  0001 L CNN "Arrow Part Number"
F 11 "https://www.arrow.com/en/products/mcp6s21-isn/microchip-technology" H 9000 1950 50  0001 L CNN "Arrow Price/Stock"
	1    8050 2750
	1    0    0    1   
$EndComp
$Comp
L ocilloscope_lib:STM32F411CEU6_-_UFQFPN48 U1
U 1 1
P 7350 5700
F 0 "U1" H 7300 4011 50  0000 C CNN
F 1 "STM32F411CEU6_-_UFQFPN48" H 7300 3920 50  0000 C CNN
F 2 "Package_DFN_QFN:QFN-48-1EP_7x7mm_P0.5mm_EP5.6x5.6mm" H 6750 4200 50  0001 R CNN
F 3 "http://www.st.com/st-web-ui/static/active/en/resource/technical/document/datasheet/DM00115249.pdf" H 7350 5700 50  0001 C CNN
	1    7350 5700
	-1   0    0    1   
$EndComp
$Comp
L Device:C_Small C11
U 1 1
P 4050 5800
F 0 "C11" H 4142 5846 50  0000 L CNN
F 1 "47uF" H 4142 5755 50  0000 L CNN
F 2 "Capacitor_Tantalum_SMD:CP_EIA-7132-20_AVX-U" H 4050 5800 50  0001 C CNN
F 3 "~" H 4050 5800 50  0001 C CNN
	1    4050 5800
	1    0    0    -1  
$EndComp
Connection ~ 4050 5700
NoConn ~ 8050 4300
NoConn ~ 8050 4400
NoConn ~ 8050 4500
NoConn ~ 8050 4600
NoConn ~ 8050 4700
NoConn ~ 8050 4800
NoConn ~ 8050 4900
NoConn ~ 8050 5000
NoConn ~ 8050 5500
NoConn ~ 8050 5600
NoConn ~ 8050 5700
NoConn ~ 8050 6100
NoConn ~ 6750 5800
NoConn ~ 6750 5700
NoConn ~ 6750 5600
NoConn ~ 6750 5400
NoConn ~ 6750 5200
NoConn ~ 6750 5150
NoConn ~ 6750 5000
NoConn ~ 6750 4900
NoConn ~ 6750 4800
NoConn ~ 6750 4300
$Comp
L Device:C_Small C13
U 1 1
P 13500 5600
F 0 "C13" H 13592 5646 50  0000 L CNN
F 1 "4.7uF" H 13592 5555 50  0000 L CNN
F 2 "Capacitor_SMD:C_0805_2012Metric_Pad1.18x1.45mm_HandSolder" H 13500 5600 50  0001 C CNN
F 3 "~" H 13500 5600 50  0001 C CNN
	1    13500 5600
	1    0    0    -1  
$EndComp
Wire Wire Line
	13500 5350 13500 5500
$Comp
L power:GND #PWR0127
U 1 1
P 13500 5700
F 0 "#PWR0127" H 13500 5450 50  0001 C CNN
F 1 "GND" H 13505 5527 50  0000 C CNN
F 2 "" H 13500 5700 50  0001 C CNN
F 3 "" H 13500 5700 50  0001 C CNN
	1    13500 5700
	1    0    0    -1  
$EndComp
NoConn ~ 8050 6800
$Comp
L Switch:SW_MEC_5E SW1
U 1 1
P 13650 4300
F 0 "SW1" H 13650 4685 50  0000 C CNN
F 1 "SW_MEC_5E" H 13650 4594 50  0000 C CNN
F 2 "Button_Switch_SMD:SW_SPST_Omron_B3FS-100xP" H 13650 4600 50  0001 C CNN
F 3 "http://www.apem.com/int/index.php?controller=attachment&id_attachment=1371" H 13650 4600 50  0001 C CNN
	1    13650 4300
	1    0    0    -1  
$EndComp
Wire Wire Line
	13450 4200 13450 4300
Wire Wire Line
	13850 4200 13850 4300
Connection ~ 13450 4200
$Comp
L power:GND #PWR0128
U 1 1
P 14050 4750
F 0 "#PWR0128" H 14050 4500 50  0001 C CNN
F 1 "GND" H 14055 4577 50  0000 C CNN
F 2 "" H 14050 4750 50  0001 C CNN
F 3 "" H 14050 4750 50  0001 C CNN
	1    14050 4750
	1    0    0    -1  
$EndComp
Wire Wire Line
	14050 4600 14050 4750
Connection ~ 13850 4200
$Comp
L Device:C_Small C19
U 1 1
P 13650 4600
F 0 "C19" V 13421 4600 50  0000 C CNN
F 1 "0.1uF" V 13512 4600 50  0000 C CNN
F 2 "Capacitor_SMD:C_0805_2012Metric_Pad1.18x1.45mm_HandSolder" H 13650 4600 50  0001 C CNN
F 3 "~" H 13650 4600 50  0001 C CNN
	1    13650 4600
	0    1    1    0   
$EndComp
Wire Wire Line
	13750 4600 14050 4600
Wire Wire Line
	14050 4200 14050 4600
Wire Wire Line
	13850 4200 14050 4200
Connection ~ 14050 4600
Wire Wire Line
	13300 4600 13550 4600
Wire Wire Line
	12800 4200 13300 4200
Connection ~ 13300 4200
Wire Wire Line
	13300 4200 13450 4200
Wire Wire Line
	13300 4200 13300 4600
NoConn ~ 6750 5100
Text GLabel 12800 4200 0    50   Input ~ 0
NRST
Text GLabel 8050 7000 3    50   Input ~ 0
NRST
Wire Wire Line
	13500 5350 13200 5350
Text GLabel 13200 5350 0    50   Input ~ 0
VCAP1
Text GLabel 8050 6600 2    50   Input ~ 0
VCAP1
Text GLabel 12900 8750 0    50   Input ~ 0
PH1
Text GLabel 12950 8950 0    50   Input ~ 0
PH0
Text GLabel 8050 6300 2    50   Input ~ 0
PH1
Text GLabel 8050 6400 2    50   Input ~ 0
PH0
Wire Wire Line
	4050 7600 4450 7600
Wire Wire Line
	4600 3950 4800 3950
Text Label 4600 4050 0    50   ~ 0
SWDIO
Text Label 4600 4150 0    50   ~ 0
SWCLK
Text Label 13550 1350 2    50   ~ 0
USB_FS_DM
Text Label 13550 1450 2    50   ~ 0
USB_FS_DP
$Comp
L power:+3.3V #PWR0111
U 1 1
P 13300 3800
F 0 "#PWR0111" H 13300 3650 50  0001 C CNN
F 1 "+3.3V" H 13315 3973 50  0000 C CNN
F 2 "" H 13300 3800 50  0001 C CNN
F 3 "" H 13300 3800 50  0001 C CNN
	1    13300 3800
	1    0    0    -1  
$EndComp
$Comp
L Device:R_Small R11
U 1 1
P 13300 4000
F 0 "R11" H 13242 3954 50  0000 R CNN
F 1 "10k" H 13242 4045 50  0000 R CNN
F 2 "Resistor_THT:R_Axial_DIN0204_L3.6mm_D1.6mm_P5.08mm_Horizontal" H 13300 4000 50  0001 C CNN
F 3 "~" H 13300 4000 50  0001 C CNN
	1    13300 4000
	1    0    0    1   
$EndComp
Wire Wire Line
	13300 4100 13300 4200
Wire Wire Line
	13300 3900 13300 3800
$Comp
L Device:C C20
U 1 1
P 6900 7650
F 0 "C20" H 7015 7696 50  0000 L CNN
F 1 "100n" H 7015 7605 50  0000 L CNN
F 2 "Capacitor_SMD:C_0805_2012Metric_Pad1.18x1.45mm_HandSolder" H 6938 7500 50  0001 C CNN
F 3 "~" H 6900 7650 50  0001 C CNN
	1    6900 7650
	1    0    0    -1  
$EndComp
$Comp
L Device:C C22
U 1 1
P 7300 7650
F 0 "C22" H 7415 7696 50  0000 L CNN
F 1 "1uF" H 7415 7605 50  0000 L CNN
F 2 "Capacitor_SMD:C_0805_2012Metric_Pad1.18x1.45mm_HandSolder" H 7338 7500 50  0001 C CNN
F 3 "~" H 7300 7650 50  0001 C CNN
	1    7300 7650
	1    0    0    -1  
$EndComp
Wire Wire Line
	5750 8450 6900 8450
Wire Wire Line
	6500 5300 6500 8350
Wire Wire Line
	9300 5400 9300 8450
Wire Wire Line
	9400 5300 9400 8550
Wire Wire Line
	8900 5100 8900 8650
Text GLabel 4450 7600 2    50   Input ~ 0
C15
Text GLabel 5550 2100 2    50   Input ~ 0
C14
Text GLabel 8050 5900 2    50   Input ~ 0
C15
Text GLabel 8050 6000 2    50   Input ~ 0
C14
Wire Wire Line
	13300 1650 13300 2550
Connection ~ 13300 2550
Wire Wire Line
	13300 2550 13650 2550
Text GLabel 11450 1350 0    50   Input ~ 0
PA11
Text GLabel 11450 1450 0    50   Input ~ 0
PA12
Text GLabel 6750 4700 0    50   Input ~ 0
PA11
Text GLabel 6750 4600 0    50   Input ~ 0
PA12
Text Label 6500 7100 1    50   ~ 0
Analog_CH-2
Text Label 6350 5300 1    50   ~ 0
Analog_CH-1
Wire Wire Line
	4850 4050 4850 4500
Wire Wire Line
	4850 4500 6750 4500
Wire Wire Line
	4950 4400 4950 4150
Wire Wire Line
	4950 4400 6750 4400
Wire Wire Line
	4600 4150 4950 4150
Connection ~ 9400 5300
Wire Wire Line
	8050 5300 9400 5300
Connection ~ 9300 5400
Wire Wire Line
	8050 5400 9300 5400
Wire Wire Line
	8000 8450 9300 8450
Wire Wire Line
	8000 8550 9400 8550
Text Label 3900 3300 2    50   ~ 0
Entrada_Sinal_1
Text Label 2500 8750 2    50   ~ 0
Entrada_Sinal_2
$Comp
L power:+3.3V #PWR0123
U 1 1
P 7550 7200
F 0 "#PWR0123" H 7550 7050 50  0001 C CNN
F 1 "+3.3V" V 7565 7328 50  0000 L CNN
F 2 "" H 7550 7200 50  0001 C CNN
F 3 "" H 7550 7200 50  0001 C CNN
	1    7550 7200
	0    1    1    0   
$EndComp
Text GLabel 7350 7200 3    50   Input ~ 0
VDD
Wire Wire Line
	13550 6900 13050 6900
Connection ~ 13050 6900
Wire Wire Line
	13550 6900 14000 6900
Wire Wire Line
	13050 6750 13050 6900
Connection ~ 13550 6900
Wire Wire Line
	13050 7200 13550 7200
Connection ~ 13050 7200
Wire Wire Line
	13550 7200 14000 7200
Connection ~ 13550 7200
Wire Wire Line
	7800 7550 7800 7450
$Comp
L power:GND #PWR0129
U 1 1
P 7800 7750
F 0 "#PWR0129" H 7800 7500 50  0001 C CNN
F 1 "GND" H 7805 7577 50  0000 C CNN
F 2 "" H 7800 7750 50  0001 C CNN
F 3 "" H 7800 7750 50  0001 C CNN
	1    7800 7750
	1    0    0    -1  
$EndComp
Text GLabel 14000 6900 1    50   Input ~ 0
VDD
Wire Wire Line
	6900 7500 7150 7500
$Comp
L power:GND #PWR0130
U 1 1
P 6900 7800
F 0 "#PWR0130" H 6900 7550 50  0001 C CNN
F 1 "GND" H 6905 7627 50  0000 C CNN
F 2 "" H 6900 7800 50  0001 C CNN
F 3 "" H 6900 7800 50  0001 C CNN
	1    6900 7800
	1    0    0    -1  
$EndComp
Connection ~ 6900 7800
Wire Wire Line
	6900 7800 7300 7800
Wire Wire Line
	7150 7200 7250 7200
Connection ~ 7150 7200
Connection ~ 7250 7200
Wire Wire Line
	7450 7200 7450 7450
Wire Wire Line
	7450 7450 7800 7450
Connection ~ 7450 7200
Connection ~ 7800 7450
Wire Wire Line
	7150 7200 7150 7500
Connection ~ 7150 7500
Wire Wire Line
	7150 7500 7300 7500
$Comp
L Device:Crystal_GND24_Small Y2
U 1 1
P 13100 8850
F 0 "Y2" V 13146 8706 50  0000 R CNN
F 1 "25MHz 9PF" V 13055 8706 50  0000 R CNN
F 2 "footprints:CrystalSMD" H 13100 8850 50  0001 C CNN
F 3 "~" H 13100 8850 50  0001 C CNN
	1    13100 8850
	0    -1   -1   0   
$EndComp
Wire Wire Line
	12900 8750 13100 8750
Wire Wire Line
	12950 8950 13100 8950
Connection ~ 13100 8750
Wire Wire Line
	13100 8750 13250 8750
Connection ~ 13100 8950
Wire Wire Line
	13100 8950 14000 8950
$EndSCHEMATC
